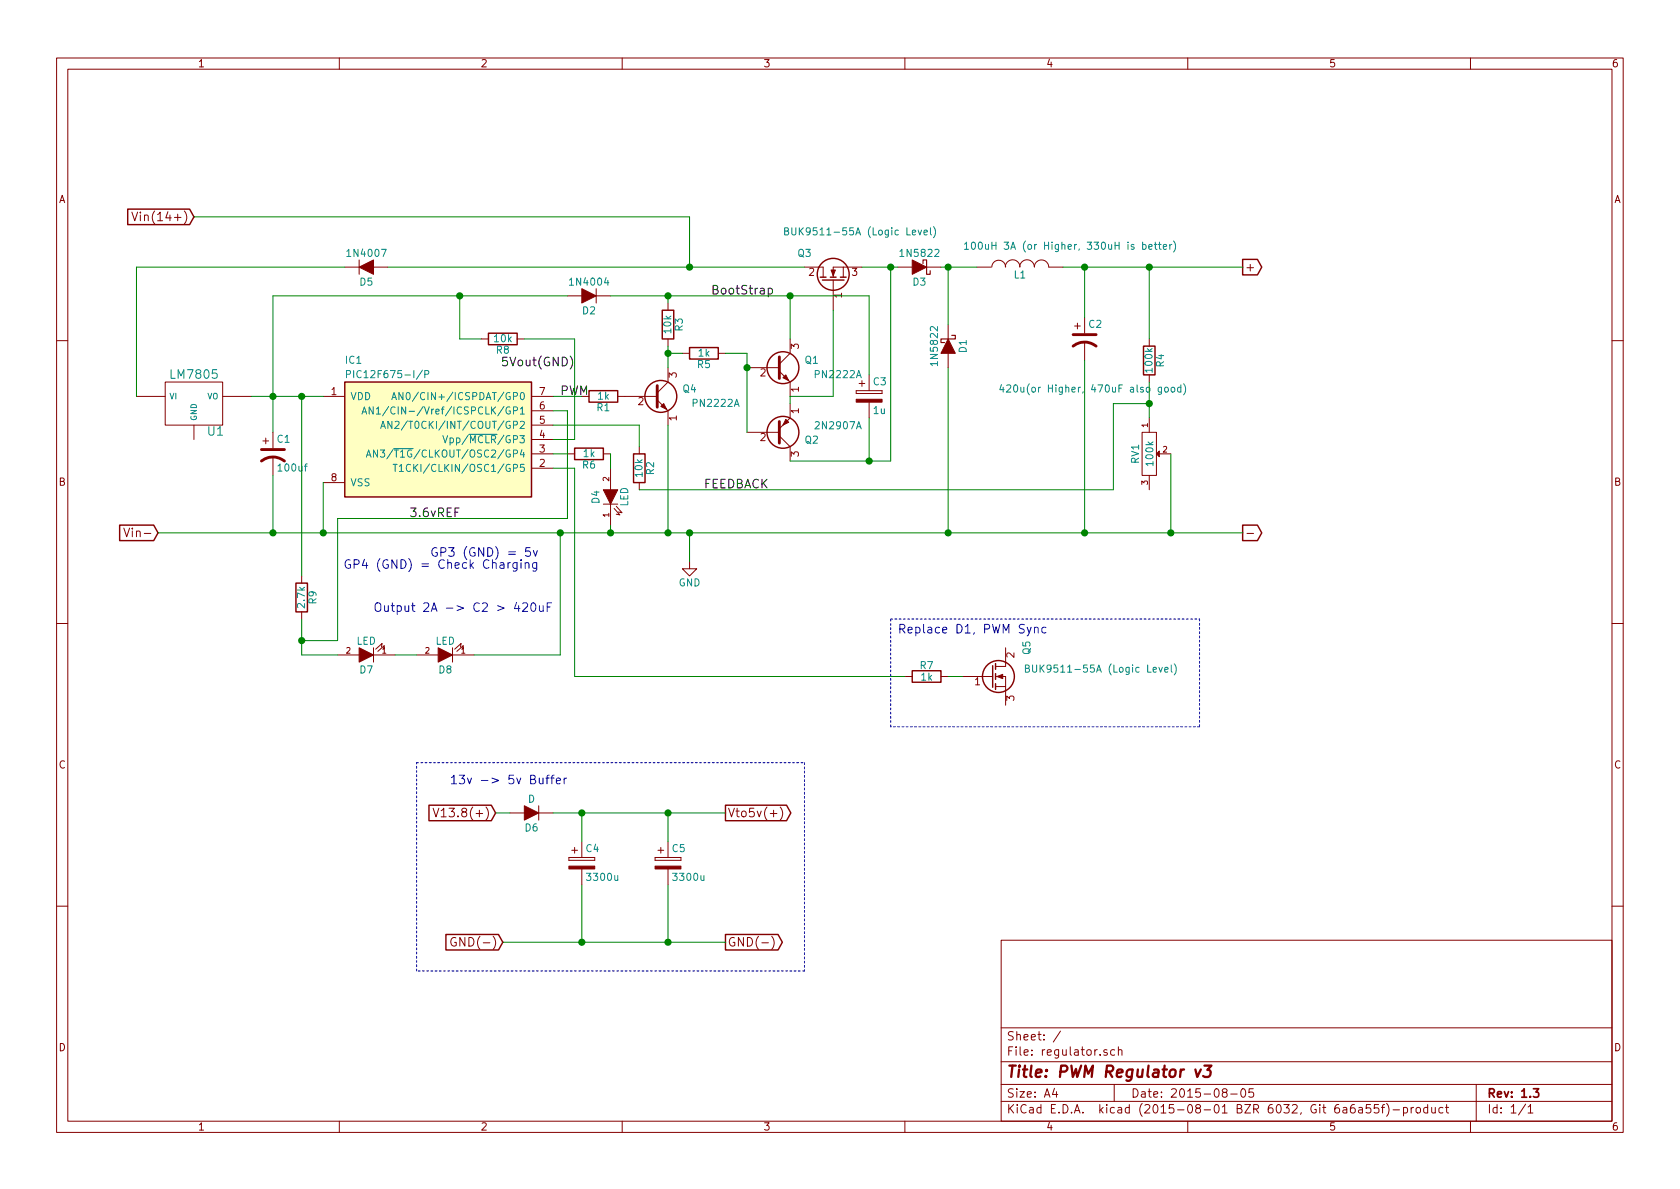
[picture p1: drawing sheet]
EESchema Schematic File Version 2
LIBS:regulator-rescue
LIBS:power
LIBS:device
LIBS:transistors
LIBS:conn
LIBS:linear
LIBS:regul
LIBS:74xx
LIBS:cmos4000
LIBS:adc-dac
LIBS:memory
LIBS:xilinx
LIBS:microcontrollers
LIBS:dsp
LIBS:microchip
LIBS:analog_switches
LIBS:motorola
LIBS:texas
LIBS:intel
LIBS:audio
LIBS:interface
LIBS:digital-audio
LIBS:philips
LIBS:display
LIBS:cypress
LIBS:siliconi
LIBS:opto
LIBS:atmel
LIBS:contrib
LIBS:valves
LIBS:microchip_dspic33dsc
LIBS:microchip_pic10mcu
LIBS:microchip_pic12mcu
LIBS:microchip_pic16mcu
LIBS:microchip_pic18mcu
LIBS:microchip_pic32mcu
LIBS:74xgxx
LIBS:ac-dc
LIBS:actel
LIBS:Altera
LIBS:analog_devices
LIBS:brooktre
LIBS:cmos_ieee
LIBS:dc-dc
LIBS:dspic
LIBS:elec-unifil
LIBS:ESD_Protection
LIBS:ftdi
LIBS:gennum
LIBS:graphic
LIBS:hc11
LIBS:ir
LIBS:Lattice
LIBS:logo
LIBS:lpc43xx
LIBS:maxim
LIBS:motor_drivers
LIBS:msp430
LIBS:nordicsemi
LIBS:nxp_armmcu
LIBS:onsemi
LIBS:Oscillators
LIBS:passives
LIBS:pic18
LIBS:Power_Management
LIBS:powerint
LIBS:pspice
LIBS:references
LIBS:relays
LIBS:rfcom
LIBS:sensors
LIBS:silabs
LIBS:st
LIBS:stm8
LIBS:stm32
LIBS:supertex
LIBS:switches
LIBS:transf
LIBS:ttl_ieee
LIBS:video
LIBS:vreg
LIBS:Xicor
LIBS:Zilog
LIBS:regulator-cache
EELAYER 25 0
EELAYER END
$Descr A4 11693 8268
encoding utf-8
Sheet 1 1
Title "PWM Regulator v3"
Date "2015-08-05"
Rev "1.3"
Comp ""
Comment1 ""
Comment2 ""
Comment3 ""
Comment4 ""
$EndDescr
$Comp
L PIC12F675-I/P IC1
U 1 1
P 3050 3050
F 0 "IC1" H 2400 3600 50  0000 L CNN
F 1 "PIC12F675-I/P" H 2400 3500 50  0000 L CNN
F 2 "" H 3050 3050 60  0000 C CNN
F 3 "" H 3050 3050 60  0000 C CNN
	1    3050 3050
	1    0    0    -1  
$EndComp
$Comp
L R R1
U 1 1
P 4200 2750
F 0 "R1" V 4280 2750 50  0000 C CNN
F 1 "1k" V 4200 2750 50  0000 C CNN
F 2 "" V 4130 2750 30  0000 C CNN
F 3 "" H 4200 2750 30  0000 C CNN
	1    4200 2750
	0    1    1    0   
$EndComp
$Comp
L GND #PWR1
U 1 1
P 4800 3900
F 0 "#PWR1" H 4800 3650 50  0001 C CNN
F 1 "GND" H 4800 3750 50  0000 C CNN
F 2 "" H 4800 3900 60  0000 C CNN
F 3 "" H 4800 3900 60  0000 C CNN
	1    4800 3900
	1    0    0    -1  
$EndComp
$Comp
L INDUCTOR L1
U 1 1
P 7100 1850
F 0 "L1" V 7050 1850 50  0000 C CNN
F 1 "100uH 3A (or Higher, 330uH is better)" V 7250 1500 50  0000 C CNN
F 2 "" H 7100 1850 60  0000 C CNN
F 3 "" H 7100 1850 60  0000 C CNN
	1    7100 1850
	0    -1   -1   0   
$EndComp
$Comp
L D_Schottky D1
U 1 1
P 6600 2400
F 0 "D1" H 6600 2500 50  0000 C CNN
F 1 "1N5822" H 6600 2300 50  0000 C CNN
F 2 "" H 6600 2400 60  0000 C CNN
F 3 "" H 6600 2400 60  0000 C CNN
	1    6600 2400
	0    1    1    0   
$EndComp
$Comp
L CP1 C2
U 1 1
P 7550 2350
F 0 "C2" H 7575 2450 50  0000 L CNN
F 1 "420u(or Higher, 470uF also good)" H 6950 2000 50  0000 L CNN
F 2 "" H 7550 2350 60  0000 C CNN
F 3 "" H 7550 2350 60  0000 C CNN
	1    7550 2350
	1    0    0    -1  
$EndComp
Text GLabel 8650 1850 2    60   Output ~ 0
+
$Comp
L LM7805 U1
U 1 1
P 1350 2800
F 0 "U1" H 1500 2604 60  0000 C CNN
F 1 "LM7805" H 1350 3000 60  0000 C CNN
F 2 "" H 1350 2800 60  0000 C CNN
F 3 "" H 1350 2800 60  0000 C CNN
	1    1350 2800
	1    0    0    -1  
$EndComp
$Comp
L CP1 C1
U 1 1
P 1900 3150
F 0 "C1" H 1925 3250 50  0000 L CNN
F 1 "100uf" H 1925 3050 50  0000 L CNN
F 2 "" H 1900 3150 60  0000 C CNN
F 3 "" H 1900 3150 60  0000 C CNN
	1    1900 3150
	1    0    0    -1  
$EndComp
$Comp
L R R2
U 1 1
P 4450 3250
F 0 "R2" V 4530 3250 50  0000 C CNN
F 1 "10k" V 4450 3250 50  0000 C CNN
F 2 "" V 4380 3250 30  0000 C CNN
F 3 "" H 4450 3250 30  0000 C CNN
	1    4450 3250
	1    0    0    -1  
$EndComp
$Comp
L POT RV1
U 1 1
P 8000 3150
F 0 "RV1" H 8000 3050 50  0000 C CNN
F 1 "100k" H 8000 3150 50  0000 C CNN
F 2 "" H 8000 3150 60  0000 C CNN
F 3 "" H 8000 3150 60  0000 C CNN
	1    8000 3150
	0    1    1    0   
$EndComp
$Comp
L R R4
U 1 1
P 8000 2500
F 0 "R4" V 8080 2500 50  0000 C CNN
F 1 "100k" V 8000 2500 50  0000 C CNN
F 2 "" V 7930 2500 30  0000 C CNN
F 3 "" H 8000 2500 30  0000 C CNN
	1    8000 2500
	1    0    0    -1  
$EndComp
Text GLabel 8650 3700 2    60   Output ~ 0
-
$Comp
L Q_NMOS_GDS-RESCUE-regulator Q3
U 1 1
P 5800 1950
F 0 "Q3" V 6000 2200 50  0000 R CNN
F 1 "BUK9511-55A (Logic Level)" V 6150 2300 50  0000 R CNN
F 2 "" H 6000 2050 29  0000 C CNN
F 3 "" H 5800 1950 60  0000 C CNN
	1    5800 1950
	0    -1   -1   0   
$EndComp
$Comp
L Q_NPN_EBC-RESCUE-regulator Q1
U 1 1
P 5400 2550
F 0 "Q1" H 5700 2600 50  0000 R CNN
F 1 "PN2222A" H 6000 2500 50  0000 R CNN
F 2 "" H 5600 2650 29  0000 C CNN
F 3 "" H 5400 2550 60  0000 C CNN
	1    5400 2550
	1    0    0    -1  
$EndComp
$Comp
L Q_PNP_EBC-RESCUE-regulator Q2
U 1 1
P 5400 3000
F 0 "Q2" H 5700 3050 50  0000 R CNN
F 1 "2N2907A" H 6000 2950 50  0000 R CNN
F 2 "" H 5600 3100 29  0000 C CNN
F 3 "" H 5400 3000 60  0000 C CNN
	1    5400 3000
	1    0    0    1   
$EndComp
$Comp
L D D2
U 1 1
P 4100 2050
F 0 "D2" H 4100 2150 50  0000 C CNN
F 1 "1N4004" H 4100 1950 50  0000 C CNN
F 2 "" H 4100 2050 60  0000 C CNN
F 3 "" H 4100 2050 60  0000 C CNN
	1    4100 2050
	-1   0    0    1   
$EndComp
$Comp
L CP C3
U 1 1
P 6050 2750
F 0 "C3" H 6075 2850 50  0000 L CNN
F 1 "1u" H 6075 2650 50  0000 L CNN
F 2 "" H 6088 2600 30  0000 C CNN
F 3 "" H 6050 2750 60  0000 C CNN
	1    6050 2750
	1    0    0    -1  
$EndComp
$Comp
L Q_NPN_EBC-RESCUE-regulator Q4
U 1 1
P 4550 2750
F 0 "Q4" H 4850 2800 50  0000 R CNN
F 1 "PN2222A" H 5150 2700 50  0000 R CNN
F 2 "" H 4750 2850 29  0000 C CNN
F 3 "" H 4550 2750 60  0000 C CNN
	1    4550 2750
	1    0    0    -1  
$EndComp
$Comp
L R R5
U 1 1
P 4900 2450
F 0 "R5" V 4980 2450 50  0000 C CNN
F 1 "1k" V 4900 2450 50  0000 C CNN
F 2 "" V 4830 2450 30  0000 C CNN
F 3 "" H 4900 2450 30  0000 C CNN
	1    4900 2450
	0    1    1    0   
$EndComp
$Comp
L R R3
U 1 1
P 4650 2250
F 0 "R3" V 4730 2250 50  0000 C CNN
F 1 "10k" V 4650 2250 50  0000 C CNN
F 2 "" V 4580 2250 30  0000 C CNN
F 3 "" H 4650 2250 30  0000 C CNN
	1    4650 2250
	1    0    0    -1  
$EndComp
Text Label 3900 2750 0    60   ~ 0
PWM
Text Label 4950 2050 0    60   ~ 0
BootStrap
Text Label 4900 3400 0    60   ~ 0
FEEDBACK
$Comp
L D_Schottky D3
U 1 1
P 6400 1850
F 0 "D3" H 6400 1950 50  0000 C CNN
F 1 "1N5822" H 6400 1750 50  0000 C CNN
F 2 "" H 6400 1850 60  0000 C CNN
F 3 "" H 6400 1850 60  0000 C CNN
	1    6400 1850
	-1   0    0    1   
$EndComp
Text GLabel 1350 1500 0    60   Input ~ 0
Vin(14+)
Text GLabel 1100 3700 0    60   Input ~ 0
Vin-
$Comp
L LED D4
U 1 1
P 4250 3450
F 0 "D4" H 4250 3550 50  0000 C CNN
F 1 "LED" H 4250 3350 50  0000 C CNN
F 2 "" H 4250 3450 60  0000 C CNN
F 3 "" H 4250 3450 60  0000 C CNN
	1    4250 3450
	0    -1   -1   0   
$EndComp
$Comp
L R R6
U 1 1
P 4100 3150
F 0 "R6" V 4180 3150 50  0000 C CNN
F 1 "1k" V 4100 3150 50  0000 C CNN
F 2 "" V 4030 3150 30  0000 C CNN
F 3 "" H 4100 3150 30  0000 C CNN
	1    4100 3150
	0    1    1    0   
$EndComp
$Comp
L D D5
U 1 1
P 2550 1850
F 0 "D5" H 2550 1950 50  0000 C CNN
F 1 "1N4007" H 2550 1750 50  0000 C CNN
F 2 "" H 2550 1850 60  0000 C CNN
F 3 "" H 2550 1850 60  0000 C CNN
	1    2550 1850
	1    0    0    1   
$EndComp
$Comp
L R R8
U 1 1
P 3500 2350
F 0 "R8" V 3580 2350 50  0000 C CNN
F 1 "10k" V 3500 2350 50  0000 C CNN
F 2 "" V 3430 2350 30  0000 C CNN
F 3 "" H 3500 2350 30  0000 C CNN
	1    3500 2350
	0    1    1    0   
$EndComp
Text Label 4000 2550 2    60   ~ 0
5Vout(GND)
Text Notes 3750 3950 2    60   ~ 0
GP3 (GND) = 5v\nGP4 (GND) = Check Charging
$Comp
L R R7
U 1 1
P 6450 4700
F 0 "R7" V 6530 4700 50  0000 C CNN
F 1 "1k" V 6450 4700 50  0000 C CNN
F 2 "" V 6380 4700 30  0000 C CNN
F 3 "" H 6450 4700 30  0000 C CNN
	1    6450 4700
	0    -1   -1   0   
$EndComp
$Comp
L Q_NMOS_GDS-RESCUE-regulator Q5
U 1 1
P 6900 4700
F 0 "Q5" V 7150 4950 50  0000 R CNN
F 1 "BUK9511-55A (Logic Level)" H 8200 4750 50  0000 R CNN
F 2 "" H 7100 4800 29  0000 C CNN
F 3 "" H 6900 4700 60  0000 C CNN
	1    6900 4700
	1    0    0    -1  
$EndComp
Text Notes 6250 4400 0    60   ~ 0
Replace D1, PWM Sync
Text Notes 2600 4250 0    60   ~ 0
Output 2A -> C2 > 420uF
$Comp
L CP C4
U 1 1
P 4050 6000
F 0 "C4" H 4075 6100 50  0000 L CNN
F 1 "3300u" H 4075 5900 50  0000 L CNN
F 2 "" H 4088 5850 30  0000 C CNN
F 3 "" H 4050 6000 60  0000 C CNN
	1    4050 6000
	1    0    0    -1  
$EndComp
$Comp
L CP C5
U 1 1
P 4650 6000
F 0 "C5" H 4675 6100 50  0000 L CNN
F 1 "3300u" H 4675 5900 50  0000 L CNN
F 2 "" H 4688 5850 30  0000 C CNN
F 3 "" H 4650 6000 60  0000 C CNN
	1    4650 6000
	1    0    0    -1  
$EndComp
$Comp
L D D6
U 1 1
P 3700 5650
F 0 "D6" H 3700 5750 50  0000 C CNN
F 1 "D" H 3700 5550 50  0000 C CNN
F 2 "" H 3700 5650 60  0000 C CNN
F 3 "" H 3700 5650 60  0000 C CNN
	1    3700 5650
	-1   0    0    1   
$EndComp
Text GLabel 3450 5650 0    60   Input ~ 0
V13.8(+)
Text GLabel 3500 6550 0    60   Input ~ 0
GND(-)
Text GLabel 5050 6550 2    60   Output ~ 0
GND(-)
Text GLabel 5050 5650 2    60   Output ~ 0
Vto5v(+)
Text Notes 3950 5450 2    60   ~ 0
13v -> 5v Buffer
$Comp
L LED D7
U 1 1
P 2550 4550
F 0 "D7" H 2550 4650 50  0000 C CNN
F 1 "LED" H 2550 4450 50  0000 C CNN
F 2 "" H 2550 4550 60  0000 C CNN
F 3 "" H 2550 4550 60  0000 C CNN
	1    2550 4550
	-1   0    0    1   
$EndComp
$Comp
L LED D8
U 1 1
P 3100 4550
F 0 "D8" H 3100 4650 50  0000 C CNN
F 1 "LED" H 3100 4450 50  0000 C CNN
F 2 "" H 3100 4550 60  0000 C CNN
F 3 "" H 3100 4550 60  0000 C CNN
	1    3100 4550
	-1   0    0    1   
$EndComp
$Comp
L R R9
U 1 1
P 2100 4150
F 0 "R9" V 2180 4150 50  0000 C CNN
F 1 "2.7k" V 2100 4150 50  0000 C CNN
F 2 "" V 2030 4150 30  0000 C CNN
F 3 "" H 2100 4150 30  0000 C CNN
	1    2100 4150
	1    0    0    -1  
$EndComp
Wire Wire Line
	4800 3700 4800 3900
Wire Wire Line
	2250 3700 2250 3350
Connection ~ 4800 3700
Connection ~ 4800 1850
Wire Wire Line
	6600 3700 6600 2550
Wire Wire Line
	6600 2250 6600 1850
Connection ~ 6600 1850
Wire Wire Line
	7400 1850 8650 1850
Connection ~ 2250 3700
Wire Wire Line
	1750 2750 2250 2750
Wire Wire Line
	1900 3300 1900 3700
Connection ~ 1900 3700
Wire Wire Line
	7550 1850 7550 2200
Connection ~ 7550 1850
Wire Wire Line
	7550 3700 7550 2500
Connection ~ 6600 3700
Wire Wire Line
	8000 1850 8000 2350
Connection ~ 8000 1850
Wire Wire Line
	8000 2650 8000 2900
Connection ~ 7550 3700
Wire Wire Line
	3850 2750 4050 2750
Wire Wire Line
	4450 3400 7750 3400
Wire Wire Line
	7750 3400 7750 2800
Wire Wire Line
	7750 2800 8000 2800
Connection ~ 8000 2800
Wire Wire Line
	8150 3700 8150 3150
Connection ~ 8150 3700
Wire Wire Line
	5200 2450 5200 3000
Wire Wire Line
	4650 2400 4650 2550
Wire Wire Line
	4650 2100 4650 2050
Wire Wire Line
	4250 2050 6050 2050
Wire Wire Line
	4750 2450 4650 2450
Connection ~ 4650 2450
Wire Wire Line
	4650 3700 4650 2950
Connection ~ 4650 3700
Wire Wire Line
	5050 2450 5200 2450
Connection ~ 5200 2550
Wire Wire Line
	6050 2900 6050 3200
Wire Wire Line
	5800 2750 5800 2150
Connection ~ 4650 2050
Wire Wire Line
	6050 2050 6050 2600
Connection ~ 5500 2050
Wire Wire Line
	5500 2050 5500 2350
Wire Wire Line
	6200 3200 6200 1850
Connection ~ 6200 1850
Wire Wire Line
	1100 3700 8650 3700
Wire Wire Line
	1900 2050 1900 3000
Connection ~ 1900 2750
Wire Wire Line
	5500 2750 5500 2800
Wire Wire Line
	5500 3200 6200 3200
Connection ~ 6050 3200
Wire Wire Line
	5800 2750 5500 2750
Wire Wire Line
	6550 1850 6800 1850
Wire Wire Line
	6000 1850 6250 1850
Wire Wire Line
	950  1850 950  2750
Wire Wire Line
	4800 1500 4800 1850
Wire Wire Line
	4250 3650 4250 3700
Connection ~ 4250 3700
Wire Wire Line
	1900 2050 3950 2050
Wire Wire Line
	2700 1850 5600 1850
Wire Wire Line
	2400 1850 950  1850
Wire Wire Line
	1350 1500 4800 1500
Wire Wire Line
	3650 2350 4000 2350
Wire Wire Line
	3350 2350 3200 2350
Wire Wire Line
	3200 2350 3200 2050
Connection ~ 3200 2050
Wire Wire Line
	3850 3250 4000 3250
Wire Wire Line
	6300 4700 4000 4700
Wire Wire Line
	4000 4700 4000 3250
Wire Wire Line
	6700 4700 6600 4700
Wire Notes Line
	8350 4300 8350 5050
Wire Notes Line
	8350 5050 6200 5050
Wire Notes Line
	6200 5050 6200 4300
Wire Notes Line
	6200 4300 8350 4300
Wire Wire Line
	3450 5650 3550 5650
Wire Wire Line
	3850 5650 5050 5650
Wire Wire Line
	3500 6550 5050 6550
Wire Wire Line
	4050 6150 4050 6550
Connection ~ 4050 6550
Wire Wire Line
	4050 5850 4050 5650
Connection ~ 4050 5650
Wire Wire Line
	4650 6150 4650 6550
Connection ~ 4650 6550
Wire Wire Line
	4650 5850 4650 5650
Connection ~ 4650 5650
Wire Notes Line
	2900 5300 5600 5300
Wire Notes Line
	5600 5300 5600 6750
Wire Notes Line
	5600 6750 2900 6750
Wire Notes Line
	2900 6750 2900 5300
Wire Wire Line
	3850 3050 4000 3050
Wire Wire Line
	4000 3050 4000 2350
Wire Wire Line
	4250 3250 4250 3150
Wire Wire Line
	3950 3150 3850 3150
Wire Wire Line
	4450 3100 4450 2950
Wire Wire Line
	4450 2950 3850 2950
Wire Wire Line
	2100 4300 2100 4550
Wire Wire Line
	2100 4550 2350 4550
Wire Wire Line
	3300 4550 3900 4550
Wire Wire Line
	3900 4550 3900 3700
Connection ~ 3900 3700
Wire Wire Line
	2100 4000 2100 2750
Connection ~ 2100 2750
Wire Wire Line
	2750 4550 2900 4550
Wire Wire Line
	3850 2850 3950 2850
Wire Wire Line
	3950 2850 3950 3600
Wire Wire Line
	3950 3600 2350 3600
Wire Wire Line
	2350 3600 2350 4450
Wire Wire Line
	2350 4450 2100 4450
Connection ~ 2100 4450
Text Label 2850 3600 0    60   ~ 0
3.6vREF
$EndSCHEMATC
